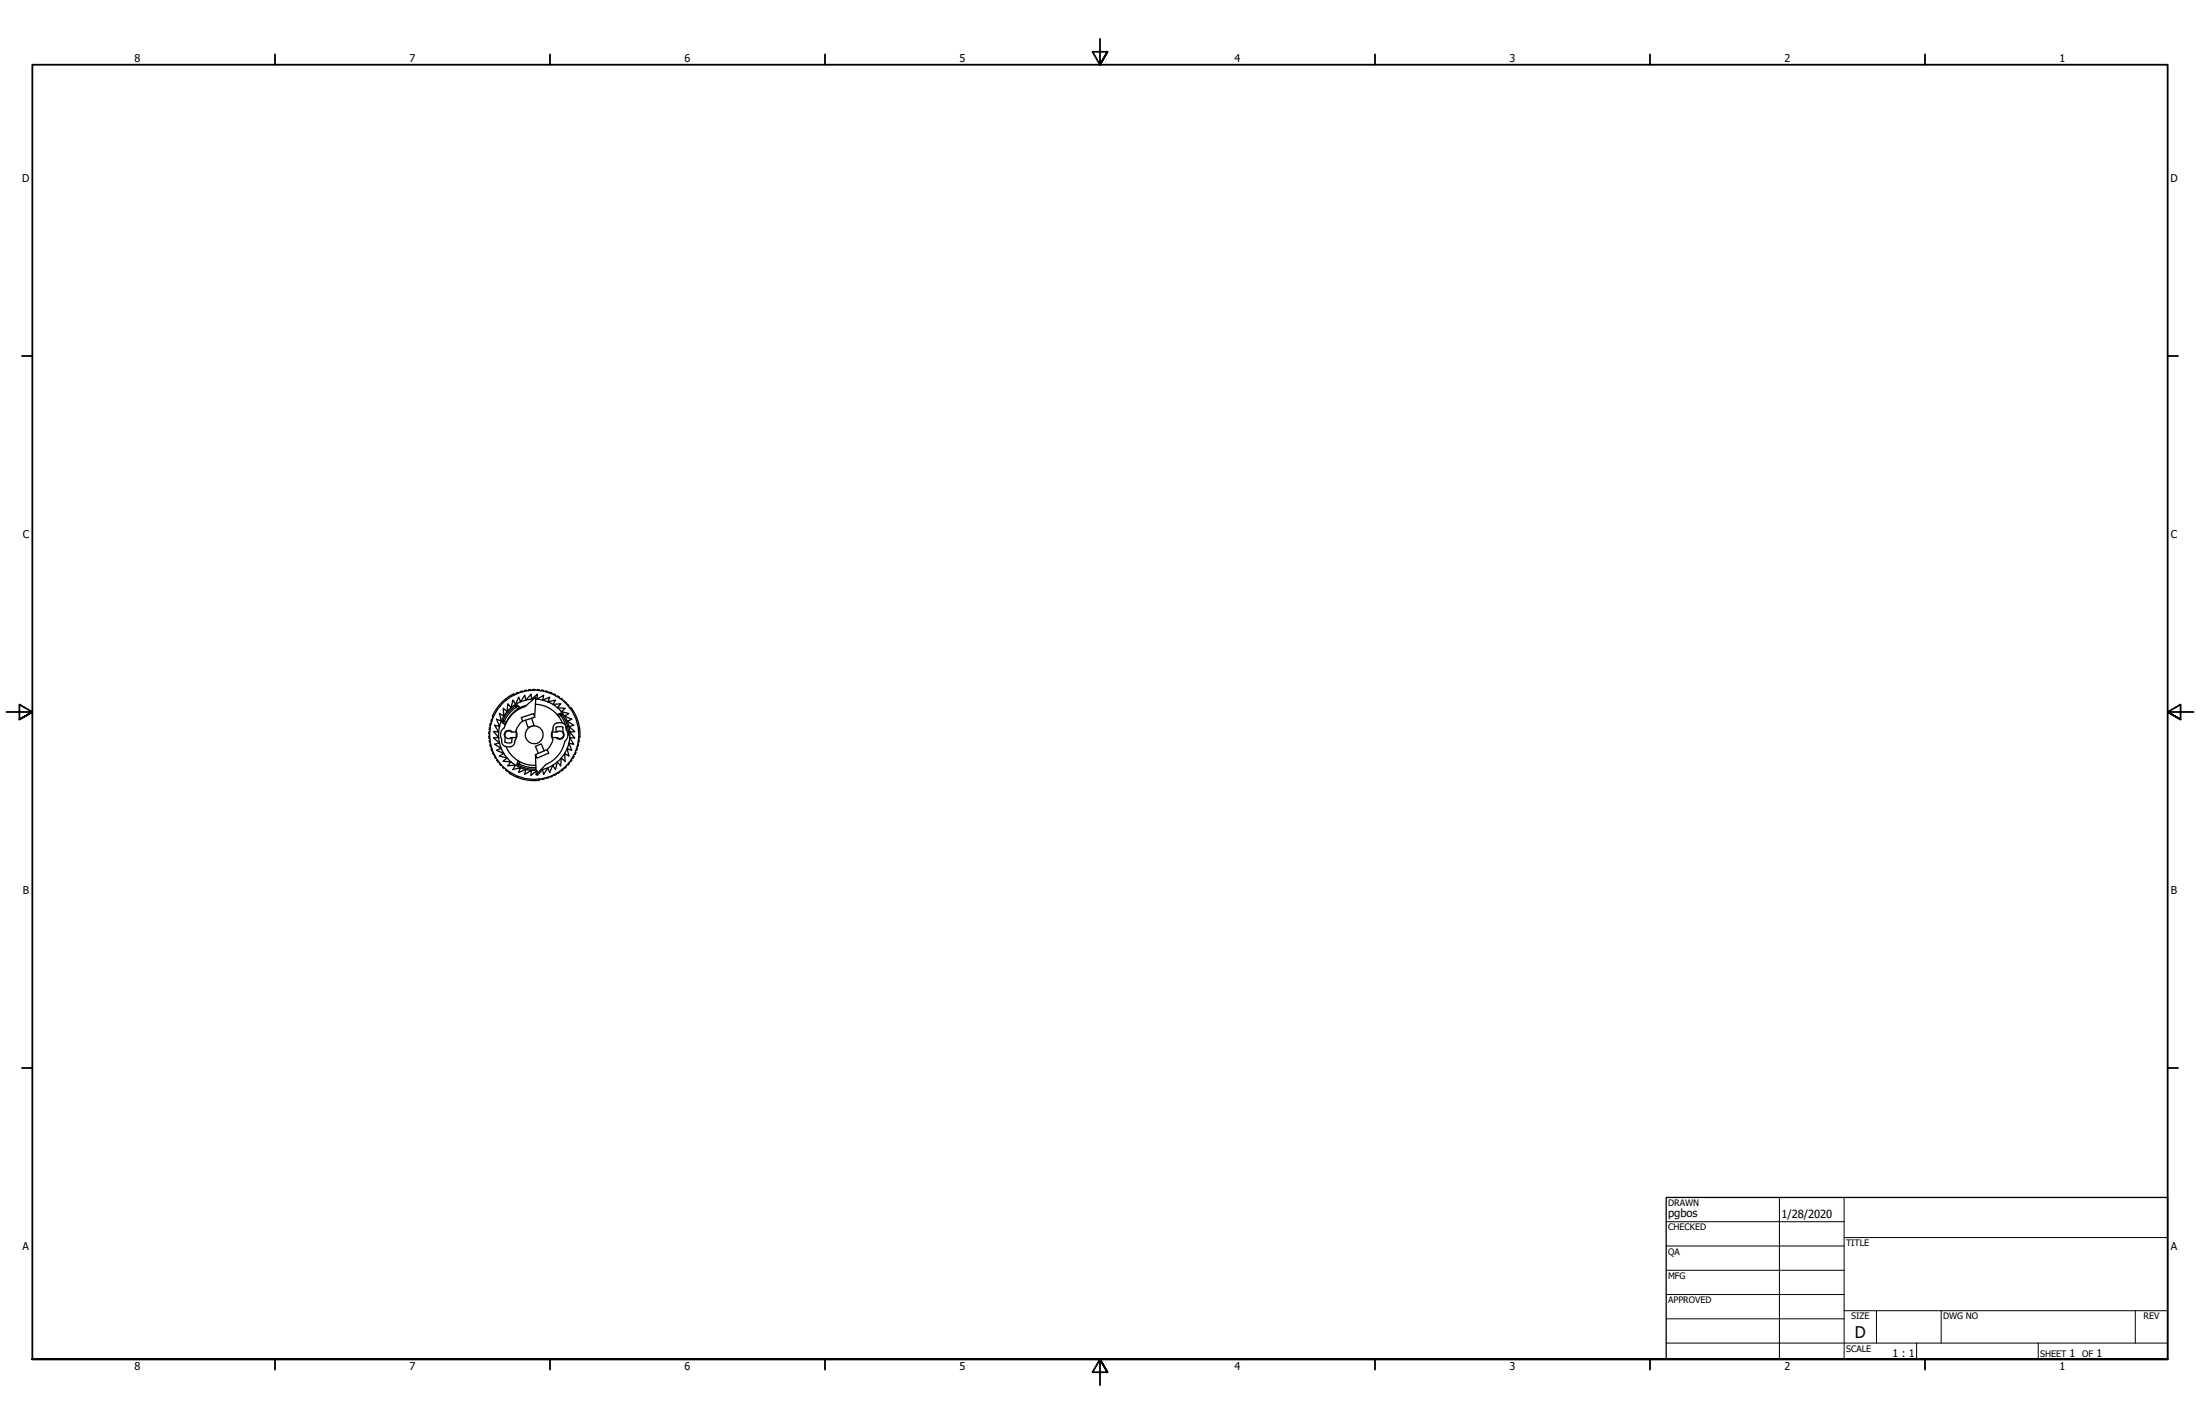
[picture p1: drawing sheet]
<svg xmlns="http://www.w3.org/2000/svg" width="864mm" height="559mm" viewBox="0 0 864 559" stroke-linecap="round" stroke-linejoin="round" font-family="sans-serif">
<!-- layer: Visible (ANSI) -->
<g fill="none" stroke="#000" stroke-width=".51">
<path d="M197.5 277.9l1.6 1.3 .2-3 1.3 1.5 .8-3 1 1.7 1.2-2.8 .8 1.8 1.6-2.6 .4 1.9 2.1-2.3 .1 2 2.4-2-.2 2 2.7-1.6-.5 1.9 2.8-1.1-.7 1.8 3-.7-1.1 1.7 3.1-.2-1.3 1.5 3.1 .3-1.5 1.3 3 .7-1.8 1 2.9 1.2-1.9 .8 2.7 1.6-2 .5 2.4 2-2 .2 1.9 2.3-1.9-.1 1.6 2.6-2-.5 1.2 2.9-1.9-.8 .7 3-1.7-1 .2 3.1-1.5-1.4-.2 3.1-1.3-1.5-.8 3-1-1.7-1.2 2.8-.8-1.8-1.6 2.6-.5-1.9-2 2.3-.1-2-2.4 2 .2-2-2.7 1.6 .5-1.9-2.8 1.1 .7-1.8-3 .7 1.1-1.7-3.1 .2 1.3-1.5-3.1-.3 1.5-1.3-3-.7 1.7-1.1-2.8-1.2 1.9-.7-2.7-1.6 2-.5-2.4-2 2-.2-2-2.3 2 .1-1.6-2.6 2 .5-1.2-2.9 1.9 .8-.7-3 1.7 1zM198.5 274.3l.3 .3M201.6 272.5l.4 .1M201.7 272.8l-.2-.5a18 18 0 0 0-8.2 8.6l.5 .2M202.3 277.1l1 1.1M202.3 277l.4 .4M202.6 277.6a12.9 12.9 0 0 0-4.6 5.4M202.7 277.4h.1M203.2 277.1l.8 .7M203.4 277l-.7 .4M203.6 272l-.2-.3-.5 .2-.2 .4M204.2 277.7l-1.2-1.1a13.5 13.5 0 0 0-5.9 6.9l1.2 1"/>
<path d="M205 271.2l.1 .2M205 271.2l-.8 .2v.3M206.8 271.1l-.2-.3-.5 .1-.3 .4M206.8 276.7a12 12 0 0 0-8.4 7.6l-.8-.7M208.3 270.6l.1 .3M208.3 270.6l-.8 .1v.3M209.5 274.3a14 14 0 0 0-13.8 14.5 14 14 0 0 0 14.7 13.5M210.1 270.8l-.4-.2h-.5l-.1 .3M210.2 276.4a12 12 0 0 1 10.6 7.3M210.3 274.4a14 14 0 0 1 13.4 12.9 14 14 0 0 1-11.4 14.8M210.8 270.9l.1-.3h.5l.3 .4M212.4 271.1l.4-.3 .5 .1 .1 .3"/>
<path d="M214.1 271.4l.4-.2 .5 .2v.3M215.7 271.9l.4-.2 .5 .2v.3M217.4 272.3l-.2 .2M217.4 272.3l.7 .4v.3M218.7 273.3h.4l.5 .2-.1 .3M220 274.2h.5l.4 .3-.1 .3M221.3 275.3h.5l.4 .4-.1 .2M222.5 276.4l.5 .1 .3 .4-.1 .3M223.6 277.7l.3-.1 .3 .4M223.9 278.1l.4-.3a18 18 0 0 1 3.4 11.4h-.5M192.2 288.8l-.3 .1v.5l.4 .4M192.2 287.1l-.3 .4v.5l.3 .1"/>
<path d="M192.3 290.4l-.2 .4 .1 .6h.3M192.4 285.5h-.3v.5l.2 .4M192.6 292.1l-.2 .4 .1 .5h.3M192.8 283.8l-.3 .1-.1 .5 .2 .4M193 282.3h.3M193 282.3l-.3 .7 .3 .2M193 293.7l-.1 .4 .2 .5h.3M193.5 281l-.2 .4 .2 .2M193.6 295.3l-.1 .4 .2 .5 .3-.1M194.4 296.8l-.2 .2 .2 .4 .4 .2M195 298.4l.5 .7 .3-.1M195.2 298.2l-.2 .2"/>
<path d="M196.2 299.5l-.1 .3 .3 .4h.5M197.4 282.8l.4 .3M197.4 282.7l1.3 .9M197.8 283.1l-.3 .7M197.8 283.1h.1M198.3 289.4l-.1 1.8 1.3 .4 1.4-.2 .2-2M198.6 287.3l1.3-.4 .8 .3h1.8l.2 .9-.2 1.3h-1.8a1.5 1.5 0 0 1-2.1 0 1.5 1.5 0 0 1 0-2.1zM198.6 293a12 12 0 0 0 11.7 7.3M200.4 289.6h.6M200.4 287h.5M200.5 289.6h.1M200.5 287v.1"/>
<path d="M201.1 287.2a1.75 1.75 0 0 0-2.5-.2 1.75 1.75 0 0 0-.3 2.4M203.2 298.4l-.3 1.6a13.5 13.5 0 0 0 7.5 1.8M203.4 298.6l-.2 1M203.9 299.9a12.9 12.9 0 0 0 6.5 1.3M204.1 298.9l-.5 1.5 .1-.5-.7-.4M204.7 281.6l4.7-1.6 .5 1.5-4.8 1.5zM205.1 283l-1 .9a3.9 3.9 0 0 0-1.1 4.5l-.3 1.1-.6 1a2.68 2.68 0 0 1-1.8 2.6 2.68 2.68 0 0 1-3-1l-.4-1.2M208.7 281.8l.9 2.9-2.4 .8-.9-2.9M208.8 285a3.5 3.5 0 0 1 4.3 4.1 3.5 3.5 0 0 1-5.7 1.9 3.5 3.5 0 0 1 1-5.9M209.9 281.5l.4-7.9-4.2 3.7a12.2 12.2 0 0 0-8.2 8.3 3.3 3.3 0 0 0-.9 4.5l-.1 .8M210.2 296.1l4.6-1.9 .6 1.3-4.6 2zM213.6 294.7l-1.1-2.8-2.3 1 1.1 2.7"/>
<path d="M214.8 294.2l.9-1a3.9 3.9 0 0 0 .8-4.6l.1-1.2 .5-1a2.68 2.68 0 0 1 1.6-2.7 2.68 2.68 0 0 1 3.1 .7l.4 .7 .1 1.3a3.3 3.3 0 0 1-.6 4.5 12.2 12.2 0 0 1-7.4 9.1l-3.9 4-.2-7.9M216.9 287.2h1.8a1.5 1.5 0 0 1 2.1 .1 1.5 1.5 0 0 1 0 2.1 1.5 1.5 0 0 1-2.1 0h-1.8l-.2-.8zM218.3 287h.6M218.3 287.2v-1.8l1.3-.3 1.4 .2v1.9a1.75 1.75 0 0 1-.2 2.5 1.75 1.75 0 0 1-2.5-.3M218.5 289.6h.4M218.7 280.4l1.5-.5a13.5 13.5 0 0 1 3 8.5h-.3M218.9 289.6h.1M219.7 280l.5 .6 .5-.1-1.4 .7M219.9 280.2l-1.1 .4M220.2 280.9a12.9 12.9 0 0 1 2.3 5.8M223.2 287.6l-.3 .1M223.2 287.6h-.3"/>
<path d="M223.3 299.4v.4l-.3 .4-.3-.1M224.3 298v.5l-.3 .4-.3-.1M225.1 296.6l.2 .2-.2 .5-.4 .1M225.9 295.1l.2 .2-.2 .5-.4 .2M226.4 293.5l.3 .2-.2 .5-.4 .2M226.8 291.9l.2 .4-.1 .5h-.3M227.1 290.3l.2 .4v.5h-.3M227.5 289.2l-.3 .4M227.5 285.7l-.5 .1M197.3 300.7l.1 .5 .4 .3 .3-.1M198.5 302.2l.6 .4 .2-.1M198.6 301.9l-.1 .2"/>
<path d="M199.9 302.9l.2 .4M200.2 303l-.3 .5a18 18 0 0 0 11.6 2.8l-.1-.5M203.3 304.6l-.2 .5M211.9 305.7v.3h-.4M213.6 305.4l-.1 .3-.5 .1-.4-.2M215.2 305l-.3 .3-.5 .2-.1-.3M216.7 304.4l-.2 .4-.5 .2-.2-.3M218.2 303.6l.1 .3-.5 .3-.4-.1M219.6 302.7l.1 .3-.4 .3h-.5M221 301.7l.1 .3-.4 .3h-.5M222.2 300.6l.1 .3-.3 .3-.5 .1"/>
<circle cx="209.7" cy="288.3" r="17.5"/>
</g>
<!-- layer: Border (ANSI) -->
<g fill="none" stroke="#000" stroke-width=".71">
<path d="M431.8 15.2v10.2l-2.9-5.1h5.8l-2.9 5.1 2.9-5.1M107.9 21.3v4.1M215.9 21.3v4.1M323.8 21.3v4.1M539.8 21.3v4.1M647.7 21.3v4.1M755.6 21.3v4.1M8.6 139.7h4.1M850.9 139.7h4.1M2.5 279.4h10.2l-5.1-2.9v5.8l5.1-2.9-5.1 2.9M861.1 279.4h-10.2l5.1-2.9v5.8l-5.1-2.9 5.1 2.9M8.6 419.1h4.1"/>
<path d="M850.9 419.1h4.1M12.7 533.4v-508h838.2v508h-838.2h838.2M107.9 533.4v4.1M215.9 533.4v4.1M323.8 533.4v4.1M434.7 538.5l-2.9-5.1 2.9 5.1h-5.8l2.9-5.1v10.2M539.8 533.4v4.1M647.7 533.4v4.1M755.6 533.4v4.1"/>
</g>
<!-- layer: Title (ANSI) -->
<g fill="none" stroke="#000" stroke-width=".39">
<path d="M654 479.4h69.9M698.5 469.9v63.5M723.9 469.9v63.5M654 488.9h69.9M654 498.5h69.9M723.9 485.6h127M654 508h69.9M654 517.5h69.9M723.9 514.3h127M736.6 514.3v12.7M762 514.3v12.7M838.2 514.3v12.7"/>
<path d="M654 527h196.9M752.3 527v6.4M800.1 527v6.4"/>
</g>
<path d="M654 469.9h196.9v63.5h-196.9z" fill="none" stroke="#000" stroke-width=".51"/>
<text font-size="6.3" x="728.1" y="524.9">D</text>
<g font-size="4.4">
<text x="654.8" y="477.8">pgbos</text>
<text x="699.3" y="478">1/28/2020</text>
</g>
<g font-size="4.2">
<text x="52.8" y="24.4">8</text>
<text x="160.8" y="24.4">7</text>
<text x="268.7" y="24.4">6</text>
<text x="376.7" y="24.4">5</text>
<text x="484.6" y="24.4">4</text>
<text x="592.6" y="24.4">3</text>
<text x="700.5" y="24.4">2</text>
<text x="808.5" y="24.4">1</text>
<text x="8.7" y="71.4">D</text>
<text x="852" y="71.4">D</text>
<text x="8.9" y="211.1">C</text>
<text x="852.2" y="211.1">C</text>
<text x="8.9" y="350.8">B</text>
<text x="852.2" y="350.8">B</text>
<text x="8.9" y="490.5">A</text>
<text x="852.2" y="490.5">A</text>
<text x="742.9" y="532.6">1 : 1</text>
<text x="812.4" y="532.6">1</text>
<text x="822.9" y="532.6">1</text>
<text x="52.8" y="537.5">8</text>
<text x="160.8" y="537.5">7</text>
<text x="268.7" y="537.5">6</text>
<text x="376.7" y="537.5">5</text>
<text x="484.6" y="537.5">4</text>
<text x="592.6" y="537.5">3</text>
<text x="700.5" y="537.5">2</text>
<text x="808.5" y="537.5">1</text>
</g>
<g font-size="3.5">
<text x="654.8" y="473.2">DRAWN</text>
<text x="654.8" y="482.8">CHECKED</text>
<text x="724.7" y="488.9">TITLE</text>
<text x="654.8" y="492.3">QA</text>
<text x="654.8" y="501.8">MFG</text>
<text x="654.8" y="511.4">APPROVED</text>
<text x="726.7" y="517.7">SIZE</text>
<text x="762.8" y="517.7">DWG NO</text>
<text x="841.4" y="517.7">REV</text>
<text x="724.7" y="530.4">SCALE</text>
<text x="800.9" y="532.6">SHEET</text>
<text x="817.3" y="532.6">OF</text>
</g>
</svg>
